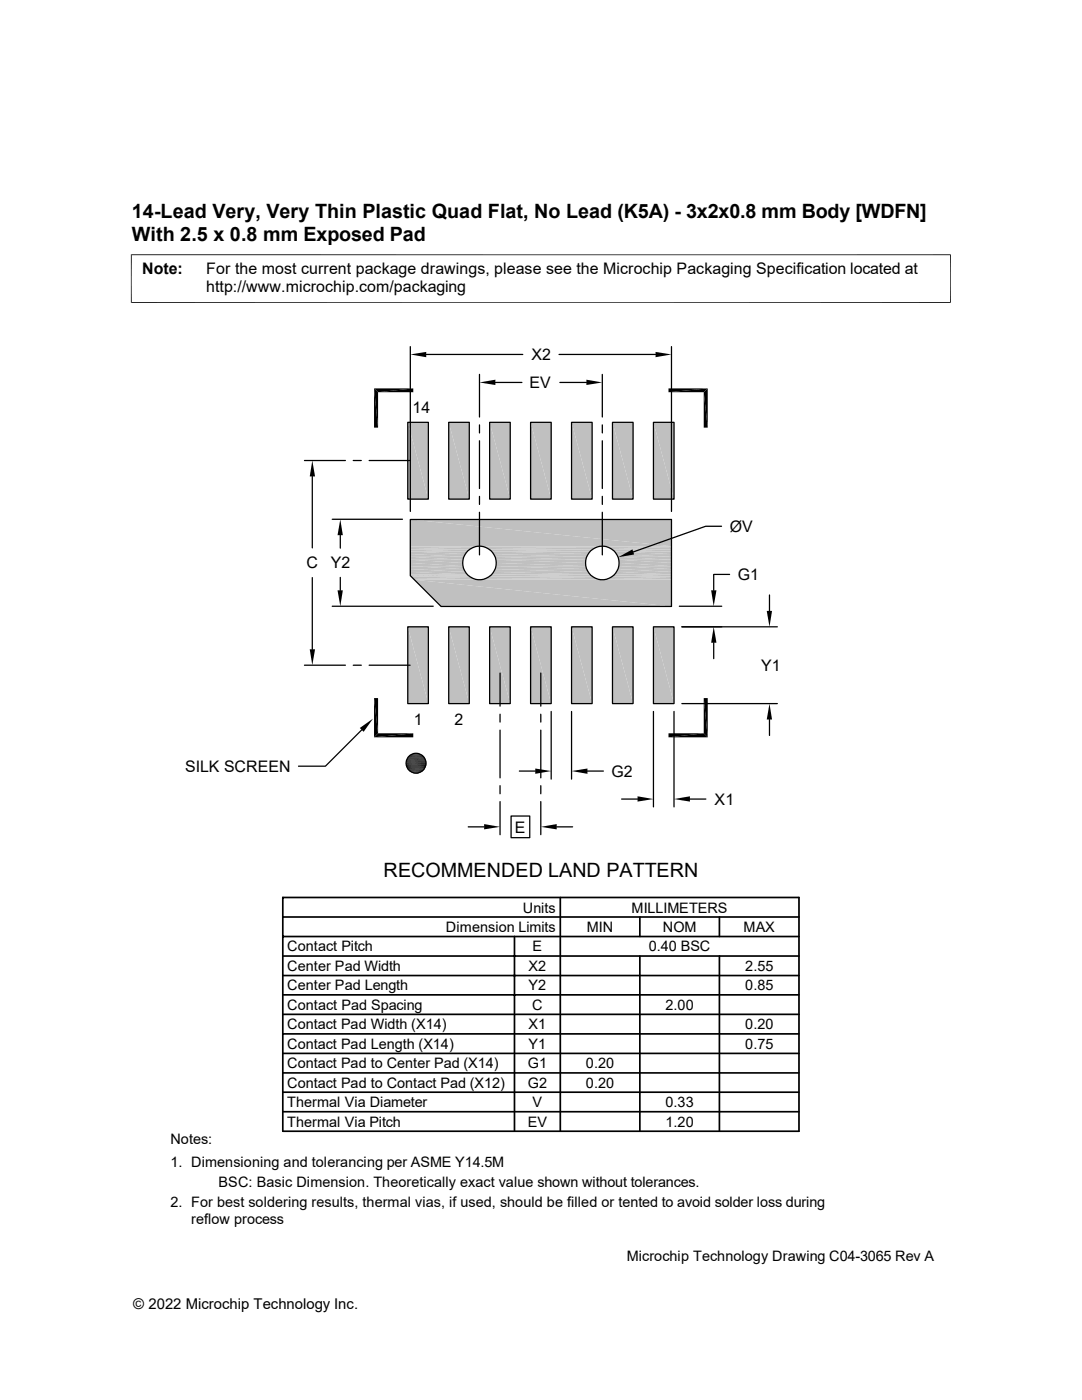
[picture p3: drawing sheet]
<svg xmlns="http://www.w3.org/2000/svg" width="216mm" height="279mm" viewBox="0 0 216 279" stroke-linecap="round" stroke-linejoin="round" font-family="sans-serif">
<g fill="#c0c0c0">
<path d="M130.4 84.3l4.1 15.3h-4.1z"/>
<path d="M130.4 84.3h4.1v15.3z"/>
<path d="M122.2 84.3l4.1 15.3h-4.1z"/>
<path d="M122.2 84.3h4.1v15.3z"/>
<path d="M114 84.3l4.2 15.3h-4.2z"/>
<path d="M114 84.3h4.2v15.3z"/>
<path d="M105.9 84.3l4.1 15.3h-4.1z"/>
<path d="M105.9 84.3h4.1v15.3z"/>
<path d="M97.7 84.3l4.1 15.3h-4.1z"/>
<path d="M97.7 84.3h4.1v15.3z"/>
<path d="M89.5 84.3l4.1 15.3h-4.1z"/>
<path d="M89.5 84.3h4.1v15.3z"/>
<path d="M81.4 84.3l4.1 15.3h-4.1z"/>
<path d="M81.4 84.3h4.1v15.3z"/>
<path d="M130.4 125.1l4.1 15.3h-4.1z"/>
<path d="M130.4 125.1h4.1v15.3z"/>
<path d="M122.2 125.1l4.1 15.3h-4.1z"/>
<path d="M122.2 125.1h4.1v15.3z"/>
<path d="M114 125.1l4.2 15.3h-4.2z"/>
<path d="M114 125.1h4.2v15.3z"/>
<path d="M105.9 125.1l4.1 15.3h-4.1z"/>
<path d="M105.9 125.1h4.1v15.3z"/>
<path d="M97.7 125.1l4.1 15.3h-4.1z"/>
<path d="M97.7 125.1h4.1v15.3z"/>
<path d="M89.5 125.1l4.1 15.3h-4.1z"/>
<path d="M89.5 125.1h4.1v15.3z"/>
<path d="M81.4 125.1l4.1 15.3h-4.1z"/>
<path d="M81.4 125.1h4.1v15.3z"/>
<path d="M81.9 103.7l52.1 5.3h-52.1z"/>
<path d="M81.9 103.7h52.1v5.3z"/>
</g>
<path d="M81.9 109.1h13.5M96 109.1h23.9M120.5 109.1h13.5" fill="none" stroke="#c0c0c0" stroke-width=".2"/>
<path d="M81.9 109.2h12.8M96.6 109.2h22.7M121.1 109.2h12.9" fill="none" stroke="#c0c0c0" stroke-width=".25"/>
<path d="M81.9 109.5h12.2M97.2 109.5h21.5M121.7 109.5h12.3" fill="none" stroke="#c0c0c0" stroke-width=".34"/>
<path d="M81.9 109.9h11.7M97.7 109.9h20.5M122.2 109.9h11.8" fill="none" stroke="#c0c0c0" stroke-width=".38"/>
<g fill="#c0c0c0">
<path d="M122.7 110.1l11.3 .5h-10.9z"/>
<path d="M122.7 110.1h11.3v.5z"/>
<path d="M98.2 110.1l19.1 .5h-18.7z"/>
<path d="M98.2 110.1h19.5l-.4 .5z"/>
<path d="M81.9 110.1l10.9 .5h-10.9z"/>
<path d="M81.9 110.1h11.3l-.4 .5z"/>
<path d="M123.1 110.6l10.9 .5h-10.7z"/>
<path d="M123.1 110.6h10.9v.5z"/>
<path d="M98.6 110.6l18.5 .5h-18.3z"/>
<path d="M98.6 110.6h18.7l-.2 .5z"/>
<path d="M81.9 110.6l10.6 .5h-10.6z"/>
<path d="M81.9 110.6h10.9l-.3 .5z"/>
<path d="M123.3 111.1l10.7 .6h-10.5z"/>
<path d="M123.3 111.1h10.7v.6z"/>
<path d="M98.8 111.1l18.1 .6h-17.9z"/>
<path d="M98.8 111.1h18.3l-.2 .6z"/>
<path d="M81.9 111.1l10.5 .6h-10.5z"/>
<path d="M81.9 111.1h10.6l-.1 .6z"/>
<path d="M123.5 111.7l10.5 .7h-10.4z"/>
<path d="M123.5 111.7h10.5v.7z"/>
<path d="M99 111.7l17.8 .7h-17.7z"/>
<path d="M99 111.7h17.9l-.1 .7z"/>
<path d="M81.9 111.7l10.4 .7h-10.4z"/>
<path d="M81.9 111.7h10.5l-.1 .7z"/>
<path d="M123.6 112.4l10.4 .6h-10.5z"/>
<path d="M123.6 112.4h10.4v.6z"/>
<path d="M99.1 112.4l17.8 .6h-17.9z"/>
<path d="M99.1 112.4h17.7l.1 .6z"/>
<path d="M81.9 112.4l10.5 .6h-10.5z"/>
<path d="M81.9 112.4h10.4l.1 .6z"/>
<path d="M123.5 113l10.5 .6h-10.7z"/>
<path d="M123.5 113h10.5v.6z"/>
<path d="M99 113l18.1 .6h-18.3z"/>
<path d="M99 113h17.9l.2 .6z"/>
<path d="M81.9 113l10.6 .6h-10.6z"/>
<path d="M81.9 113h10.5l.1 .6z"/>
<path d="M123.3 113.6l10.7 .5h-10.9z"/>
<path d="M123.3 113.6h10.7v.5z"/>
<path d="M98.8 113.6l18.5 .5h-18.7z"/>
<path d="M98.8 113.6h18.3l.2 .5z"/>
<path d="M81.9 113.6l10.9 .5h-10.9z"/>
<path d="M81.9 113.6h10.6l.3 .5z"/>
<path d="M123.1 114.1l10.9 .5h-11.3z"/>
<path d="M123.1 114.1h10.9v.5z"/>
<path d="M98.6 114.1l19.1 .5h-19.5z"/>
<path d="M98.6 114.1h18.7l.4 .5z"/>
<path d="M81.9 114.1l11.3 .5h-11.3z"/>
<path d="M81.9 114.1h10.9l.4 .5z"/>
</g>
<path d="M81.9 114.8h11.6M82.3 115.5h12.4M96.6 115.5h22.7M121.1 115.5h12.9" fill="none" stroke="#c0c0c0" stroke-width=".25"/>
<path d="M97.7 114.8h20.5M122.2 114.8h11.8" fill="none" stroke="#c0c0c0" stroke-width=".38"/>
<path d="M81.9 115h11.7M82.5 115.7h12.9M96 115.7h23.9M120.5 115.7h13.5" fill="none" stroke="#c0c0c0" stroke-width=".2"/>
<path d="M82 115.2h12.1M97.2 115.2h21.5M121.7 115.2h12.3" fill="none" stroke="#c0c0c0" stroke-width=".34"/>
<g fill="#c0c0c0">
<path d="M82.7 115.7l51.3 5.3h-46z"/>
<path d="M82.7 115.7h51.3v5.3z"/>
</g>
<g fill="none" stroke="#000" stroke-width=".25">
<path d="M81.9 69.2v32.9M85 70.7h19.3M95.7 74.7v8.5M98.8 76.3h5.3M111.5 70.7h19.3M111.7 76.3h5.3M120.2 74.7v8.5M134 69.2v32.9M60.7 91.9h8.2M62.3 95.1v14.2M70.5 91.9h1.6M73.7 91.9h8.1"/>
<path d="M81.4 84.3h4.1v15.3h-4.1zM89.5 84.3h4.1v15.3h-4.1zM95.7 84.8v1.6M95.7 88v9.5M95.7 99.1v1.6M97.7 84.3h4.1v15.3h-4.1zM105.9 84.3h4.1v15.3h-4.1zM114 84.3h4.2v15.3h-4.2zM120.2 84.8v1.6M120.2 88v9.5M120.2 99.1v1.6M122.2 84.3h4.1v15.3h-4.1z"/>
<path d="M130.4 84.3h4.1v15.3h-4.1zM62.3 115.3v14.3M66.3 103.6h14M67.9 106.8v2.6M67.9 115.2v2.6M81.9 103.7h52.1v17.3h-46l-6.1-6.1zM95.7 102.2v8.5M120.2 102.2v8.5M144 105h-3.2l-14.4 5.2M145.6 114.6h-3.2v3.2M153.5 118.7v3.2M60.7 132.8h8.2"/>
<path d="M66.3 121h20.1M70.5 132.8h1.6M73.7 132.8h8.1M81.4 125.1h4.1v15.3h-4.1zM89.5 125.1h4.1v15.3h-4.1zM97.7 125.1h4.1v15.3h-4.1zM99.8 134.3v6.6M105.9 125.1h4.1v15.3h-4.1zM107.9 134.3v6.6M114 125.1h4.2v15.3h-4.2zM122.2 125.1h4.1v15.3h-4.1zM130.4 125.1h4.1v15.3h-4.1z"/>
<path d="M135.6 121h8.4M136.1 125.1h19M142.4 128.3v3.1M72.2 145.7l-7.3 7.2h-5.3M99.8 142.5v1.6M99.8 145.7v9.5M99.8 156.8v1.6M99.8 160v6.6M103.6 153.9h3.2M107.9 142.5v1.6M107.9 145.7v9.5M107.9 156.8v1.6"/>
<path d="M107.9 160v6.6M110 142v13.5M114 142v13.5M117.2 153.9h3.2M124 159.5h3.2M130.4 142v19M134.5 142v19M136.1 140.4h19M137.7 159.5h3.1M153.5 143.6v3.2M93.4 165h3.2M102 162.9h3.7v4.3h-3.7z"/>
<path d="M111.1 165h3.2"/>
<circle cx="95.7" cy="112.4" r="3.3"/>
<circle cx="120.2" cy="112.4" r="3.3"/>
<circle cx="83" cy="152.3" r="1.98"/>
</g>
<g fill="none" stroke="#000" stroke-width=".34">
<path d="M56.4 179.1h103v46.7h-103zM111.8 179.1v46.7M56.4 183h103M56.4 186.9h103M56.4 194.7h103M56.4 190.8h103M56.4 198.5h103M102.7 186.9v38.9M127.7 183v3.9M127.7 190.8v35M143.6 183v3.9M143.6 190.8v35"/>
<path d="M56.4 206.3h103M56.4 218h103M56.4 210.2h103M56.4 202.4h103M56.4 214.1h103M56.4 221.9h103"/>
</g>
<g fill="none" stroke="#000" stroke-width=".2">
<path d="M26.1 50.8h163.6M26.2 50.8v9.7M189.7 50.8v9.7M189.7 60.4h-163.6M81 152.2h4M81 152.6h4M81.1 151.8h3.9M81.1 153h3.9M81.2 153.2h3.7M81.2 151.5h3.7M81.2 153.3h3.6M81.2 151.3h3.6"/>
<path d="M81.3 153.5h3.5M81.3 151.2h3.5M81.4 153.6h3.2M81.4 151h3.2M81.6 153.8h2.9M81.6 150.9h2.9M81.7 150.7h2.7M81.7 153.9h2.7M81.9 154h2.3M81.9 150.6h2.3M82 150.5h2M82 154.1h2"/>
</g>
<g fill="#000">
<path d="M74.6 77.5h7.9l-7.1 .8zM75.4 78.3l7.1-.8v.8zM81.9 70.7l3.1-.5v1.1zM95.7 76.3l3.1-.5v1zM117 75.8l3.2 .5-3.2 .5zM130.8 70.2l3.2 .5-3.2 .6zM133.4 78.3l7.8-.8-.8 .8zM133.4 77.5h7.8l-7.8 .8zM62.3 91.9l.6 3.2h-1.1zM74.6 77.5l.8 7.8h-.8zM74.6 77.5l.8 .8v7zM140.4 78.3l.8 7h-.8z"/>
<path d="M140.4 78.3l.8-.8v7.8zM67.9 103.6l.5 3.2h-1zM67.4 117.8h1l-.5 3.2zM123.4 111.2l2.8-1.6 .3 1.1zM141.9 117.8h1.1l-.6 3.2zM61.8 129.6h1.1l-.6 3.2zM74.6 139.3l.8 7-.8 .9zM74.6 139.3h.8v7zM140.4 139.3l.8 7.9-.8-.9zM140.4 139.3h.8v7.9zM142.4 125.1l.6 3.2h-1.1zM153 121.9h1.1l-.6 3.2z"/>
<path d="M71.8 145.3l2.6-1.9-1.8 2.6zM74.6 147.2l7.9-.9v.9zM74.6 147.2l.8-.9h7.1zM82 154.1l1.9 .1zM82.2 150.5l1.8 .1zM82.2 154.2l1.5 .1zM82.2 154.2h1.7zM82.2 150.5h1.7zM82.4 150.4l1.5 .1zM82.4 154.3h1.1zM82.4 154.3h1.3zM82.4 150.4h1.3z"/>
<path d="M82.6 150.4h1.1zM82.6 154.3h.7zM82.6 154.3h.9zM82.6 150.4h.9zM82.8 150.3l.7 .1zM82.8 154.3h.5zM82.8 150.3h.5zM106.8 153.4l3.2 .5-3.2 .5zM114 153.9l3.2-.5v1zM127.2 158.9l3.2 .6-3.2 .5zM134.5 159.5l3.2-.6v1.1zM133.4 146.3h7l-7 .9z"/>
<path d="M133.4 147.2l7-.9 .8 .9zM153.5 140.4l.6 3.2h-1.1zM96.6 164.5l3.2 .5-3.2 .5zM107.9 165l3.2-.5v1z"/>
</g>
<path d="M81 152.4h4M81 152h4M81.1 151.7h3.9M81.1 152.8h3.9" fill="none" stroke="#000" stroke-width=".21"/>
<g font-size="3.9">
<text x="26.3" y="43.5">14-Lead Very, Very Thin Plastic Quad Flat, No Lead (K5A) - 3x2x0.8 mm Body [WDFN]</text>
<text x="26.3" y="48">With 2.5 x 0.8 mm Exposed Pad</text>
<text x="76.5" y="175">RECOMMENDED LAND PATTERN</text>
</g>
<g font-size="3.2">
<text x="28.4" y="54.6">Note:</text>
<text x="41.1" y="54.6">For the most current package drawings, please see the Microchip Packaging Specification located at</text>
<text x="41.1" y="58.3">http://www.microchip.com/packaging</text>
<text x="106" y="71.9">X2</text>
<text x="105.7" y="77.5">EV</text>
<text x="82.3" y="82.3">14</text>
<text x="145.6" y="106.1">ØV</text>
<text x="61.2" y="113.5">C</text>
<text x="66" y="113.5">Y2</text>
<text x="147.2" y="115.8">G1</text>
<text x="151.8" y="133.9">Y1</text>
<text x="82.5" y="144.7">1</text>
<text x="90.7" y="144.7">2</text>
<text x="36.9" y="154.1">SILK SCREEN</text>
<text x="122" y="155">G2</text>
<text x="142.6" y="160.6">X1</text>
<text x="102.7" y="166.2">E</text>
</g>
<text font-size="3" x="26.6" y="261.3">© 2022 Microchip Technology Inc.</text>
<g font-size="2.9">
<text x="89" y="186">Dimension Limits</text>
<text x="104.3" y="182.1">Units</text>
<text x="117.1" y="186">MIN</text>
<text x="126" y="182.1">MILLIMETERS</text>
<text x="132.2" y="186">NOM</text>
<text x="148.4" y="186">MAX</text>
<text x="57.3" y="189.9">Contact Pitch</text>
<text x="106.3" y="189.9">E</text>
<text x="129.5" y="189.9">0.40 BSC</text>
<text x="57.3" y="193.8">Center Pad Width</text>
<text x="57.3" y="197.7">Center Pad Length</text>
<text x="105.5" y="197.7">Y2</text>
<text x="105.5" y="193.8">X2</text>
<text x="148.7" y="197.7">0.85</text>
<text x="148.7" y="193.8">2.55</text>
<text x="57.3" y="201.5">Contact Pad Spacing</text>
<text x="106.2" y="201.5">C</text>
<text x="132.8" y="201.5">2.00</text>
<text x="57.3" y="209.3">Contact Pad Length (X14)</text>
<text x="57.3" y="205.4">Contact Pad Width (X14)</text>
<text x="105.5" y="209.3">Y1</text>
<text x="105.5" y="205.4">X1</text>
<text x="148.7" y="209.3">0.75</text>
<text x="148.7" y="205.4">0.20</text>
<text x="57.3" y="213.2">Contact Pad to Center Pad (X14)</text>
<text x="105.3" y="213.2">G1</text>
<text x="116.9" y="213.2">0.20</text>
<text x="57.3" y="217.1">Contact Pad to Contact Pad (X12)</text>
<text x="57.3" y="221">Thermal Via Diameter</text>
<text x="105.3" y="217.1">G2</text>
<text x="106.3" y="221">V</text>
<text x="116.9" y="217.1">0.20</text>
<text x="132.8" y="221">0.33</text>
<text x="57.3" y="224.8">Thermal Via Pitch</text>
<text x="105.3" y="224.8">EV</text>
<text x="132.8" y="224.8">1.20</text>
<text x="34" y="228.3">Notes:</text>
<text x="34" y="232.9">1. Dimensioning and tolerancing per ASME Y14.5M</text>
<text x="43.6" y="236.9">BSC: Basic Dimension. Theoretically exact value shown without tolerances.</text>
<text x="34" y="240.9">2. For best soldering results, thermal vias, if used, should be filled or tented to avoid solder loss during</text>
<text x="38.1" y="244.3">reflow process</text>
<text x="125.1" y="251.6">Microchip Technology Drawing C04-3065 Rev A</text>
</g>
</svg>
